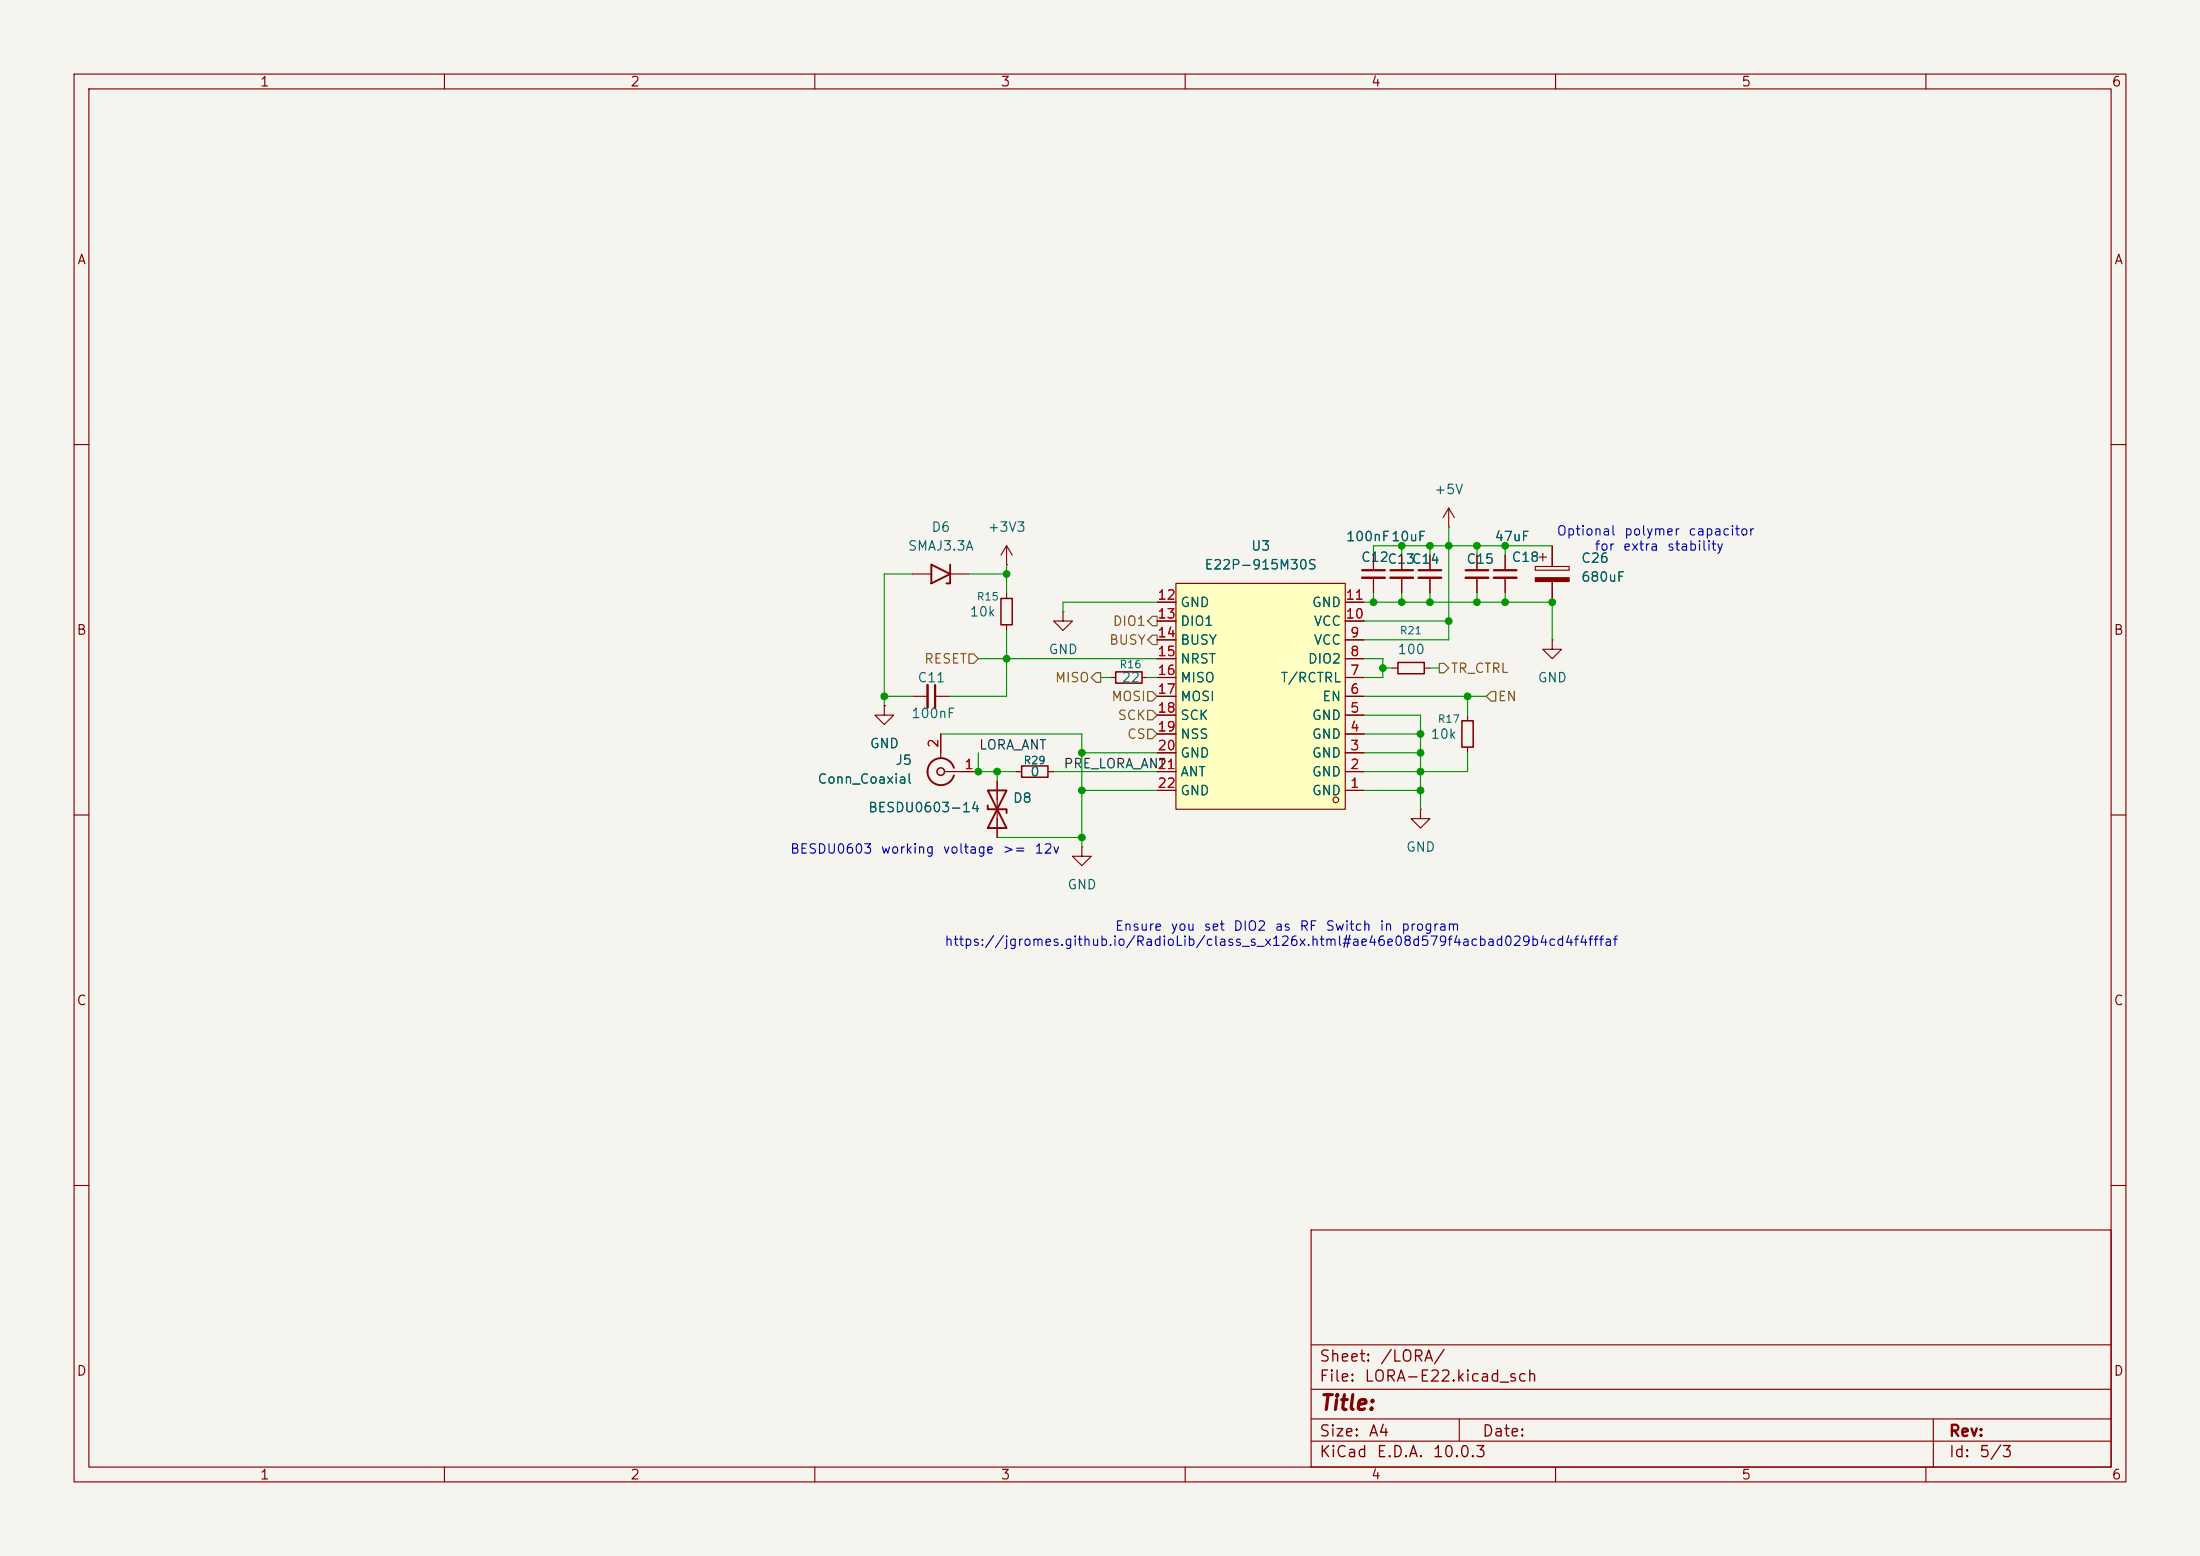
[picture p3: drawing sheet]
<svg xmlns="http://www.w3.org/2000/svg" width="297mm" height="210mm" viewBox="0 0 297 210" stroke-linecap="round" stroke-linejoin="round" font-family="sans-serif">
<path d="M0 0h297v210h-297z" fill="#f5f4ef" stroke="#f5f4ef" stroke-width=".14"/>
<g fill="none" stroke="#840000" stroke-width=".15">
<path d="M10 10h277v190h-277zM12 12h273v186h-273zM60 10v2M110 10v2M160 10v2M210 10v2M260 10v2M10 60h2M285 60h2M135.9 80v.8M135.9 84.3v.8M198.1 96.5v.8"/>
<path d="M10 110h2M198.1 100.8v.8M285 110h2M10 160h2M177 166h108v32h-108zM285 160h2M60 198v2M110 198v2M160 198v2M177 194.5h108M177 191.5h108M177 187.5h108"/>
<path d="M177 181.5h108M197 191.5v3M210 198v2M260 198v2M261 191.5v6.5"/>
</g>
<path d="M135.1 80.8h1.6v3.5h-1.6zM197.4 97.3h1.5v3.5h-1.5z" fill="none" stroke="#840000" stroke-width=".2"/>
<path d="M158.7 78.7h22.9v30.5h-22.9z" fill="#ffffc2"/>
<g fill="none" stroke="#840000" stroke-width=".15">
<path d="M123.2 77.5h2.5M128.3 77.5h2.5M135.9 76.2h.1M135.9 73.7l-.8 1.2M135.9 73.7l.8 1.2M135.9 73.7v2.5M158.7 78.7h22.9v30.5h-22.9zM185.4 74.9v2.1M185.4 78v2M189.2 74.9v2.1M189.2 78v2M193 74.9v2.1"/>
<path d="M193 78v2M195.6 71.1h.1M195.6 68.6l-.8 1.3M195.6 68.6l.7 1.3M195.6 68.6v2.5M199.4 74.9v2.1M199.4 78v2M203.2 74.9v2.1M203.2 78v2M207.3 76.5h4.5v.5h-4.5zM207.8 75.2h1M208.3 74.7v1"/>
<path d="M209.5 73.7v2.8M209.5 78.5v2.8M119.4 95.3v1.2h1.2l-1.2 1.3-1.3-1.3h1.3M119.4 95.3h.1M123.2 94h2M126.2 94h2.1M127 99.1v3.3M143.5 82.6v1.2h1.3l-1.3 1.3-1.3-1.3h1.3M143.5 82.6h.1M149.9 91.4h.7M154.2 91.4h.7M156.2 99.1h2.5"/>
<path d="M156.2 96.5h2.5M156.2 94h2.5M156.2 91.4h2.5M156.2 88.9h2.5M156.2 86.4h2.5M156.2 83.8h2.5M156.2 81.3h2.5M181.6 99.1h2.5M181.6 96.5h2.5M181.6 94h2.5M181.6 91.4h2.5M181.6 88.9h2.5"/>
<path d="M181.6 86.4h2.5M181.6 83.8h2.5M181.6 81.3h2.5M188 90.2h.7M192.3 90.2h.7M209.5 86.4v1.2h1.3l-1.3 1.3-1.2-1.3h1.2M209.5 86.4h.1M127.5 104.1h4.6M134.6 105.4v7.6M137.2 104.1h.7M141.5 104.1h.7M146 114.3v1.3h1.3l-1.3 1.2-1.2-1.2h1.2"/>
<path d="M146 114.3h.1M156.2 106.7h2.5M156.2 104.1h2.5M156.2 101.6h2.5M181.6 106.7h2.5M181.6 104.1h2.5M181.6 101.6h2.5M191.8 109.2v1.3h1.2l-1.2 1.3-1.3-1.3h1.3M191.8 109.2h.1"/>
<circle cx="180.3" cy="108" r=".38"/>
</g>
<path d="M183.9 77h3M187.7 77h3.1M191.5 77h3.1M197.9 77h3M201.7 77h3M126.2 92.5v3" fill="none" stroke="#840000" stroke-width=".3"/>
<path d="M183.9 78h3M187.7 78h3.1M191.5 78h3.1M197.9 78h3M201.7 78h3M125.2 92.5v3" fill="none" stroke="#840000" stroke-width=".33"/>
<g fill="none" stroke="#840000" stroke-width=".2">
<path d="M150.6 90.7h3.6v1.5h-3.6zM188.7 89.4h3.6v1.5h-3.6zM137.9 103.4h3.6v1.5h-3.6z"/>
<circle cx="127" cy="104.1" r=".51"/>
</g>
<path d="M207.3 78h4.5v.5h-4.5z" fill="#840000" stroke="#840000" stroke-width=".15"/>
<path d="M125.7 76.2l2.6 1.3-2.6 1.2zM128.3 76.2v2.5h-.5M128.8 103.6a1.81 1.81 0 0 0-2.8-.9 1.81 1.81 0 0 0 0 2.9 1.81 1.81 0 0 0 2.8-1M133.3 106.7h2.6l-2.6 5.1h2.6zM133.3 108.7v.5h2.6v.5" fill="none" stroke="#840000" stroke-width=".25"/>
<path d="M130.8 88.3h.6l.7 .6-.7 .6h-.6zM148 90.8h.6v1.3h-.6l-.7-.7zM154.9 95.9h.7l.6 .6-.6 .7h-.7zM154.9 93.3h.7l.6 .7-.6 .6h-.7zM154.9 98.4h.7l.6 .7-.6 .6h-.7zM154.9 86.4l.7-.7h.6v1.3h-.6zM155.6 83.2h.6v1.3h-.6l-.7-.7zM194.3 89.5h.6l.7 .7-.7 .6h-.6zM201.3 93.3h.6v1.3h-.6l-.6-.6z" fill="none" stroke="#725600" stroke-width=".15"/>
<g fill="none" stroke="#009600" stroke-width=".15">
<path d="M123.2 77.5h-3.8v17.8M130.8 77.5h5.1M135.9 76.2v3.8M189.2 73.7v1.2M193 73.7v1.2M195.6 71.1v15.3h-11.5M199.4 73.7v1.2M203.2 73.7v1.2M209.5 73.7h-24.1v1.2M119.4 94h3.8M127 99.1h19v15.2M132.1 88.9h24.1"/>
<path d="M135.9 85.1v8.9h-7.6M148.6 91.4h1.3M154.9 91.4h1.3M156.2 81.3h-12.7v1.3M184.1 88.9h2.6v2.5h-2.6M184.1 96.5h7.7v12.7M184.1 94h16.6M184.1 99.1h7.7M184.1 81.3h25.4v5.1M184.1 83.8h11.5M185.4 80v1.3M186.7 90.2h1.3"/>
<path d="M189.2 80v1.3M193 90.2h1.3M193 80v1.3M198.1 94v2.5M199.4 80v1.3M203.2 80v1.3M132.1 101.6v2.5h5.1M134.6 104.1v1.3M134.6 113h11.4M142.2 104.1h14M146 101.6h10.2M146 106.7h10.2"/>
<path d="M184.1 101.6h7.7M184.1 106.7h7.7M198.1 101.6v2.5h-14"/>
</g>
<g fill="#009600" stroke="#009600" stroke-width=".14">
<circle cx="132.1" cy="104.1" r=".46"/>
<circle cx="135.9" cy="88.9" r=".46"/>
<circle cx="135.9" cy="77.5" r=".46"/>
<circle cx="146" cy="113" r=".46"/>
<circle cx="134.6" cy="104.1" r=".46"/>
<circle cx="119.4" cy="94" r=".46"/>
<circle cx="203.2" cy="73.7" r=".46"/>
<circle cx="209.5" cy="81.3" r=".46"/>
<circle cx="203.2" cy="81.3" r=".46"/>
<circle cx="195.6" cy="83.8" r=".46"/>
<circle cx="199.4" cy="81.3" r=".46"/>
<circle cx="199.4" cy="73.7" r=".46"/>
<circle cx="195.6" cy="73.7" r=".46"/>
<circle cx="146" cy="101.6" r=".46"/>
<circle cx="146" cy="106.7" r=".46"/>
<circle cx="198.1" cy="94" r=".46"/>
<circle cx="191.8" cy="101.6" r=".46"/>
<circle cx="191.8" cy="104.1" r=".46"/>
<circle cx="191.8" cy="106.7" r=".46"/>
<circle cx="191.8" cy="99.1" r=".46"/>
<circle cx="189.2" cy="73.7" r=".46"/>
<circle cx="186.7" cy="90.2" r=".46"/>
<circle cx="193" cy="73.7" r=".46"/>
<circle cx="189.2" cy="81.3" r=".46"/>
<circle cx="193" cy="81.3" r=".46"/>
<circle cx="185.4" cy="81.3" r=".46"/>
</g>
<text font-size="2" fill="#840000" x="178" y="190.8">Title:</text>
<g font-size="1.5" fill="#840000">
<text x="178" y="184.2">Sheet:</text>
<text x="186.2" y="184.2">/LORA/</text>
<text x="178" y="186.9">File:</text>
<text x="184.1" y="186.9">LORA-E22.kicad_sch</text>
<text x="178" y="197.1">KiCad</text>
<text x="178" y="194.3">Size:</text>
<text x="184.7" y="194.3">A4</text>
<text x="185.7" y="197.1">E.D.A.</text>
<text x="193.3" y="197.1">10.0.3</text>
<text x="200" y="194.3">Date:</text>
<text x="263" y="194.3">Rev:</text>
<text x="263" y="197.1">Id:</text>
<text x="267.1" y="197.1">5/3</text>
</g>
<g font-size="1.3" fill="#840000">
<text x="35" y="12">1</text>
<text x="85" y="12">2</text>
<text x="135" y="12">3</text>
<text x="185" y="12">4</text>
<text x="235" y="12">5</text>
<text x="285" y="12">6</text>
<text x="10.3" y="36">A</text>
<text x="285.3" y="36">A</text>
<text x="10.3" y="86">B</text>
<text x="285.3" y="86">B</text>
<text x="10.3" y="136">C</text>
<text x="285.3" y="136">C</text>
<text x="10.3" y="186">D</text>
<text x="285.3" y="186">D</text>
<text x="35" y="200">1</text>
<text x="85" y="200">2</text>
<text x="135" y="200">3</text>
<text x="185" y="200">4</text>
<text x="235" y="200">5</text>
<text x="285" y="200">6</text>
</g>
<g font-size="1.3" fill="#006464">
<text x="193.5" y="67">+5V</text>
<text x="122.5" y="74.6">SMAJ3.3A</text>
<text x="125.7" y="72.1">D6</text>
<text x="133.2" y="72.1">+3V3</text>
<text x="162.5" y="77.2">E22P-915M30S</text>
<text x="168.8" y="74.6">U3</text>
<text x="181.6" y="73.4">100nF10uF</text>
<text x="183.7" y="76.2">C12C13</text>
<text x="190.5" y="76.4">C14</text>
<text x="197.9" y="76.4">C15</text>
<text x="201.7" y="73.4">47uF</text>
<text x="204" y="76.2">C18</text>
<text x="213.4" y="76.3">C26</text>
<text x="130.8" y="83.5">10k</text>
<text x="159.3" y="82.3">GND</text>
<text x="177" y="82.3">GND</text>
<text x="213.4" y="78.8">680uF</text>
<text x="141.5" y="88.6">GND</text>
<text x="159.3" y="84.8">DIO1</text>
<text x="159.3" y="87.3">BUSY</text>
<text x="159.3" y="89.9">NRST</text>
<text x="176.5" y="89.9">DIO2</text>
<text x="177.3" y="87.3">VCC</text>
<text x="177.3" y="84.8">VCC</text>
<text x="188.6" y="88.6">100</text>
<text x="123.8" y="92.4">C11</text>
<text x="151.3" y="92.4">22</text>
<text x="159.3" y="92.4">MISO</text>
<text x="159.3" y="95">MOSI</text>
<text x="172.8" y="92.4">T/RCTRL</text>
<text x="178.4" y="95">EN</text>
<text x="207.5" y="92.4">GND</text>
<text x="117.3" y="101.3">GND</text>
<text x="122.9" y="97.2">100nF</text>
<text x="159.3" y="97.5">SCK</text>
<text x="159.3" y="100">NSS</text>
<text x="177" y="100">GND</text>
<text x="177" y="97.5">GND</text>
<text x="193" y="100">10k</text>
<text x="110.3" y="106.1">Conn_Coaxial</text>
<text x="120.8" y="103.5">J5</text>
<text x="139" y="105.1">0</text>
<text x="159.3" y="102.6">GND</text>
<text x="159.3" y="105.1">ANT</text>
<text x="159.3" y="107.7">GND</text>
<text x="177" y="107.7">GND</text>
<text x="177" y="105.1">GND</text>
<text x="177" y="102.6">GND</text>
<text x="117.1" y="109.9">BESDU0603-14</text>
<text x="136.7" y="108.7">D8</text>
<text x="189.7" y="115.3">GND</text>
<text x="144" y="120.4">GND</text>
</g>
<g font-size="1.3" fill="#0000c2">
<text x="210.1" y="72.6">Optional</text>
<text x="215.2" y="74.6">for</text>
<text x="219" y="74.6">extra</text>
<text x="219.2" y="72.6">polymer</text>
<text x="225" y="74.6">stability</text>
<text x="227.8" y="72.6">capacitor</text>
<text x="106.6" y="115.5">BESDU0603</text>
<text x="118.8" y="115.5">working</text>
<text x="127.2" y="115.5">voltage</text>
<text x="135.2" y="115.5">&gt;=</text>
<text x="139.6" y="115.5">12v</text>
<text x="150.4" y="125.9">Ensure</text>
<text x="158" y="125.9">you</text>
<text x="162.4" y="125.9">set</text>
<text x="166.4" y="125.9">DIO2</text>
<text x="172" y="125.9">as</text>
<text x="175.3" y="125.9">RF</text>
<text x="178.9" y="125.9">Switch</text>
<text x="186.1" y="125.9">in</text>
<text x="189.1" y="125.9">program</text>
<text x="127.4" y="128">https://jgromes.github.io/RadioLib/class_s_x126x.html#ae46e08d579f4acbad029b4cd4f4fffaf</text>
</g>
<g font-size="1.3" fill="#a90000">
<text x="156.2" y="81.3">12</text>
<text x="156.2" y="83.8">13</text>
<text x="181.6" y="83.8">10</text>
<text x="181.6" y="81.3">11</text>
<text x="156.2" y="86.3">14</text>
<text x="156.2" y="88.9">15</text>
<text x="182.2" y="88.9">8</text>
<text x="182.2" y="86.3">9</text>
<text x="156.2" y="91.4">16</text>
<text x="156.2" y="94">17</text>
<text x="182.2" y="94">6</text>
<text x="182.2" y="91.4">7</text>
<text x="127" y="101" transform="rotate(-90 127 101)">2</text>
<text x="156.2" y="96.5">18</text>
<text x="156.2" y="99">19</text>
<text x="156.2" y="101.6">20</text>
<text x="182.2" y="101.6">3</text>
<text x="182.2" y="99">4</text>
<text x="182.2" y="96.5">5</text>
<text x="130.1" y="104.1">1</text>
<text x="156.2" y="104.1">21</text>
<text x="156.2" y="106.7">22</text>
<text x="182.2" y="106.7">1</text>
<text x="182.2" y="104.1">2</text>
</g>
<g font-size="1.3" fill="#725600">
<text x="124.7" y="89.9">RESET</text>
<text x="149.6" y="87.3">BUSY</text>
<text x="150.1" y="84.8">DIO1</text>
<text x="142.3" y="92.4">MISO</text>
<text x="150" y="95">MOSI</text>
<text x="195.8" y="91.1">TR_CTRL</text>
<text x="202.1" y="95">EN</text>
<text x="150.8" y="97.5">SCK</text>
<text x="152.1" y="100">CS</text>
</g>
<g font-size="1.3" fill="#0f0f0f">
<text x="132.1" y="101.5">LORA_ANT</text>
<text x="143.5" y="104">PRE_LORA_ANT</text>
</g>
<g font-size="1" fill="#006464">
<text x="131.8" y="81.3">R15</text>
<text x="188.9" y="85.9">R21</text>
<text x="151.1" y="90.4">R16</text>
<text x="194" y="97.8">R17</text>
<text x="138.1" y="103.4">R29</text>
</g>
</svg>
